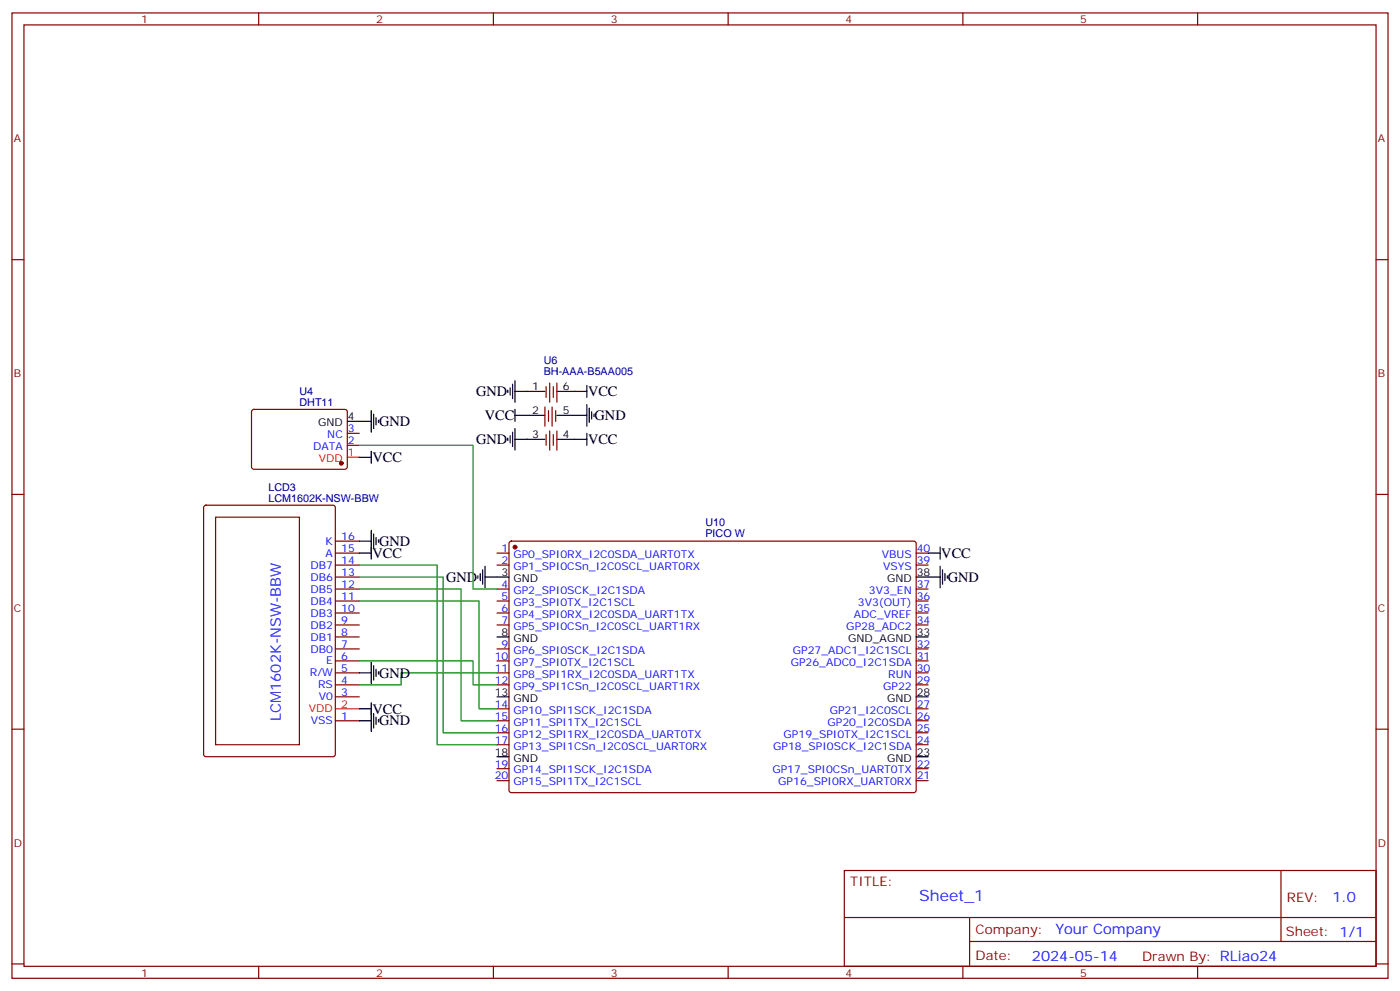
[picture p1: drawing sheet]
<svg xmlns="http://www.w3.org/2000/svg" width="412mm" height="292mm" viewBox="0 0 412 292" stroke-linecap="round" stroke-linejoin="round" font-family="sans-serif">
<g fill="none" stroke="#870000" stroke-width=".35">
<path d="M3.5 3.8h405.4v284.3h-405.4zM7.1 7.3h398.2v277.3h-398.2zM76.2 3.8v3.5M145.3 3.8v3.5M214.5 3.8v3.5M283.6 3.8v3.5M352.8 3.8v3.5M3.5 76.5h3.6M405.3 76.5h3.6M160.5 119.9v5.6M160.9 113.9v3.2M161.9 112.8v5.7"/>
<path d="M162.6 119.9v5.6M163 113.9v3.2M164 112.8v5.7M74.3 120.8l.5-.2h27.1l.4 .7-.1 16.5-.6 .4h-27.1l-.4-.7v-16.2zM102.3 131.2h3.5M102.3 127.6h3.5M160.9 128v3.2M161.6 120.9v3.2M161.9 126.9v5.7M163 128v3.2M163.7 120.9v3.2M164 126.9v5.7"/>
<path d="M3.5 145.6h3.6M60.2 149l.5-.2h37.4l.6 .4 .1 73-.5 .6-37.6 .1-.7-.5v-72.9zM63.5 152.3h24.7v67.1h-24.7zM98.8 159.4h7M150.2 159.6l.4-.2h118.8l.5 .7-.1 72.9-.6 .5-118.8-.1-.5-.6v-72.7zM405.3 145.6h3.6M98.8 177h7M98.8 173.5h7M98.8 170h7M98.8 166.4h7M98.8 162.9h7M146.4 177h3.5"/>
<path d="M146.4 173.5h3.5M146.4 166.4h3.5M146.4 162.9h3.5M269.9 177h3.5M269.9 173.5h3.5M269.9 166.4h3.5M269.9 162.9h3.5M98.8 198.2h7M98.8 194.7h7M98.8 191.1h7M98.8 187.6h7M98.8 184.1h7"/>
<path d="M98.8 180.6h7M146.4 198.2h3.5M146.4 194.7h3.5M146.4 191.1h3.5M146.4 184.1h3.5M146.4 180.6h3.5M269.9 198.2h3.5M269.9 194.7h3.5M269.9 191.1h3.5M269.9 184.1h3.5M269.9 180.6h3.5M3.5 214.8h3.6"/>
<path d="M98.8 212.3h7M98.8 205.2h7M98.8 201.7h7M146.4 212.3h3.5M146.4 201.7h3.5M146.4 208.8h3.5M146.4 215.8h3.5M146.4 219.4h3.5M269.9 212.3h3.5M269.9 201.7h3.5M269.9 208.8h3.5M269.9 215.8h3.5"/>
<path d="M269.9 219.4h3.5M405.3 214.8h3.6M146.4 226.4h3.5M146.4 229.9h3.5M269.9 226.4h3.5M269.9 229.9h3.5M248.7 256.4h156.6v28.2h-156.6zM377.3 256.4v20.9M248.7 270.2h156.5M285.6 277.3h119.6M285.6 270.2v14.2M3.5 283.9h3.6"/>
<path d="M76.2 284.6v3.5M145.3 284.6v3.5M214.5 284.6v3.5M283.6 284.6v3.5M352.8 284.6v3.5M405.3 283.9h3.6"/>
</g>
<g fill="#870000" stroke="#870000" stroke-width=".35">
<circle cx="100.5" cy="136.5" r=".53"/>
<circle cx="151.7" cy="161.1" r=".53"/>
</g>
<path d="M102.3 134.7h3.5M98.8 208.8h7" fill="none" stroke="#f00" stroke-width=".35"/>
<g fill="none" stroke="#000" stroke-width=".35">
<path d="M149.6 114.9v.7M150.3 114.2v2.1M151 113.2v4.2M151.7 115.3h8.8M151.7 112.1v6.4M164 115.3h8.9M172.9 113.5v3.6M172.9 119.2v6.3M102.3 124.1h7.1M105.8 134.7h3.6M109.4 120.9v6.4M109.4 132.9v3.6"/>
<path d="M110.1 122v4.2M110.8 123v2.2M111.5 123.8v.7M149.6 129v.8M150.3 128.3v2.2M151 127.3v4.2M151.7 129.4h8.8M151.7 122.3h8.8M151.7 120.6v3.5M151.7 126.2v6.4M164 129.4h8.9M164 122.3h8.9"/>
<path d="M172.9 127.6v3.6M173.6 120.2v4.3M174.3 121.3v2.1M175 122v.7M105.8 159.4h3.6M109.4 156.2v8.5M110.1 157.3v4.2M110.8 158.3v2.1M111.5 159v.7M105.8 162.9h3.6M140.8 169.6v.7M141.5 168.9v2.1"/>
<path d="M142.2 167.9v4.2M142.9 170h7M142.9 166.8v6.3M269.9 170h7M273.4 162.9h3.5M276.9 161.1v3.6M276.9 166.8v6.3M277.6 167.9v4.2M278.3 168.9v2.1M279 169.6v.7M105.8 198.2h3.6M109.4 195v6.4"/>
<path d="M110.1 196.1v4.2M110.8 197.1v2.1M111.5 197.8v.7M146.4 187.6h3.5M269.9 187.6h3.5M105.8 212.3h3.6M105.8 208.8h3.6M109.4 207v8.5M110.1 210.2v4.2M110.8 211.2v2.2M111.5 211.9v.8M146.4 205.2h3.5"/>
<path d="M269.9 205.2h3.5M146.4 222.9h3.5M269.9 222.9h3.5"/>
</g>
<path d="M105.8 131.2h33.5v42.3h7.1M105.8 177h35.3v31.8h5.3M105.8 173.5h30v38.8h10.6M105.8 170h24.7v45.8h15.9M105.8 166.4h23v53h17.6M105.8 194.7h33.5v7h7.1M146.4 198.2h-28.2v3.5h-12.4" fill="none" stroke="#008700" stroke-width=".35"/>
<text font-size="4.6" fill="#00f" x="270.8" y="265.4">Sheet_1</text>
<g font-size="4.2">
<text x="140.2" y="116.7">GND</text>
<text x="173.2" y="116.7">VCC</text>
<text x="111.7" y="125.5">GND</text>
<text x="142.8" y="123.8">VCC</text>
<text x="175.2" y="123.8">GND</text>
<text x="140.2" y="130.8">GND</text>
<text x="173.2" y="130.8">VCC</text>
<text x="109.7" y="136.1">VCC</text>
<text x="111.7" y="160.8">GND</text>
<text x="109.7" y="164.3">VCC</text>
<text x="277.3" y="164.3">VCC</text>
<text x="131.4" y="171.4">GND</text>
<text x="279.2" y="171.4">GND</text>
<text x="111.7" y="199.6">GND</text>
<text x="109.7" y="210.2">VCC</text>
<text x="111.7" y="213.7">GND</text>
</g>
<g font-size="4.2" fill="#00f">
<text x="82.7" y="212.3" transform="rotate(-90 82.7 212.3)">LCM1602K-NSW-BBW</text>
<text x="392.5" y="265.7">1.0</text>
<text x="310.9" y="275.2">Your Company</text>
<text x="304" y="283">2024-05-14</text>
</g>
<g font-size="3.9" fill="#800">
<text x="250.5" y="261">TITLE:</text>
<text x="379.1" y="265.7">REV:</text>
<text x="287.4" y="275.2">Company:</text>
<text x="378.7" y="275.8">Sheet: 1/1</text>
<text x="287.4" y="282.9">Date:</text>
<text x="336.4" y="282.9">Drawn By: RLiao24</text>
</g>
<g font-size="3.2" fill="#800">
<text x="41.6" y="6.8">1</text>
<text x="110.8" y="6.8">2</text>
<text x="179.9" y="6.8">3</text>
<text x="249.1" y="6.8">4</text>
<text x="318.2" y="6.8">5</text>
<text x="4.1" y="41.9">A</text>
<text x="405.9" y="41.9">A</text>
<text x="4.1" y="111.1">B</text>
<text x="405.9" y="111.1">B</text>
<text x="4.1" y="180.2">C</text>
<text x="405.9" y="180.2">C</text>
<text x="4.1" y="249.3">D</text>
<text x="405.9" y="249.3">D</text>
<text x="41.6" y="287.6">1</text>
<text x="110.8" y="287.6">2</text>
<text x="179.9" y="287.6">3</text>
<text x="249.1" y="287.6">4</text>
<text x="318.2" y="287.6">5</text>
</g>
<g font-size="3.2" fill="#000080">
<text x="160.2" y="107.4">U6</text>
<text x="160.2" y="110.5">BH-AAA-B5AA005</text>
<text x="88.2" y="119.5">DHT11</text>
<text x="88.2" y="116.3">U4</text>
<text x="79" y="147.7">LCM1602K-NSW-BBW</text>
<text x="79" y="144.6">LCD3</text>
<text x="207.8" y="155">U10</text>
<text x="207.8" y="158.2">PICO W</text>
</g>
<g font-size="3.2">
<text x="156.7" y="114.9">1</text>
<text x="165.8" y="114.9">6</text>
<text x="93.7" y="125.5">GND</text>
<text x="102.5" y="123.8">4</text>
<text x="156.7" y="122">2</text>
<text x="165.8" y="122">5</text>
<text x="156.7" y="129">3</text>
<text x="165.8" y="129">4</text>
<text x="147.7" y="169.6">3</text>
<text x="151.2" y="171.4">GND</text>
<text x="261.3" y="171.4">GND</text>
<text x="270.1" y="169.6">38</text>
<text x="147.7" y="187.3">8</text>
<text x="151.2" y="189">GND</text>
<text x="249.8" y="189">GND_AGND</text>
<text x="270.1" y="187.3">33</text>
<text x="145.7" y="204.9">13</text>
<text x="151.2" y="206.7">GND</text>
<text x="261.3" y="206.7">GND</text>
<text x="270.1" y="204.9">28</text>
<text x="145.7" y="222.5">18</text>
<text x="151.2" y="224.3">GND</text>
<text x="261.3" y="224.3">GND</text>
<text x="270.1" y="222.5">23</text>
</g>
<g font-size="3.2" fill="#00f">
<text x="96.4" y="129">NC</text>
<text x="102.5" y="130.8">2</text>
<text x="102.5" y="127.3">3</text>
<text x="92.3" y="132.6">DATA</text>
<text x="95.9" y="160.4">K</text>
<text x="100.5" y="159">16</text>
<text x="91.4" y="167.5">DB7</text>
<text x="95.9" y="164">A</text>
<text x="100.5" y="166.1">14</text>
<text x="100.5" y="162.6">15</text>
<text x="147.7" y="162.6">1</text>
<text x="147.7" y="166.1">2</text>
<text x="151.2" y="164.3">GP0_SPI0RX_I2C0SDA_UART0TX</text>
<text x="151.2" y="167.9">GP1_SPI0CSn_I2C0SCL_UART0RX</text>
<text x="259.7" y="164.3">VBUS</text>
<text x="260.1" y="167.9">VSYS</text>
<text x="270.1" y="166.1">39</text>
<text x="270.1" y="162.6">40</text>
<text x="91.4" y="171">DB6</text>
<text x="100.5" y="173.1">12</text>
<text x="100.5" y="169.6">13</text>
<text x="147.7" y="173.1">4</text>
<text x="270.1" y="173.1">37</text>
<text x="91.4" y="178.1">DB4</text>
<text x="91.4" y="174.6">DB5</text>
<text x="100.5" y="176.7">11</text>
<text x="147.7" y="176.7">5</text>
<text x="151.2" y="174.9">GP2_SPI0SCK_I2C1SDA</text>
<text x="151.2" y="178.4">GP3_SPI0TX_I2C1SCL</text>
<text x="252.7" y="178.4">3V3(OUT)</text>
<text x="256" y="174.9">3V3_EN</text>
<text x="270.1" y="176.7">36</text>
<text x="91.4" y="185.1">DB2</text>
<text x="91.4" y="181.6">DB3</text>
<text x="100.5" y="183.7">9</text>
<text x="100.5" y="180.2">10</text>
<text x="147.7" y="180.2">6</text>
<text x="147.7" y="183.7">7</text>
<text x="151.2" y="182">GP4_SPI0RX_I2C0SDA_UART1TX</text>
<text x="151.2" y="185.5">GP5_SPI0CSn_I2C0SCL_UART1RX</text>
<text x="249.3" y="185.5">GP28_ADC2</text>
<text x="251.5" y="182">ADC_VREF</text>
<text x="270.1" y="183.7">34</text>
<text x="270.1" y="180.2">35</text>
<text x="91.4" y="188.7">DB1</text>
<text x="100.5" y="190.8">7</text>
<text x="100.5" y="187.3">8</text>
<text x="147.7" y="190.8">9</text>
<text x="270.1" y="190.8">32</text>
<text x="91.4" y="192.2">DB0</text>
<text x="96.1" y="195.7">E</text>
<text x="100.5" y="197.8">5</text>
<text x="100.5" y="194.3">6</text>
<text x="145.7" y="194.3">10</text>
<text x="145.7" y="197.8">11</text>
<text x="151.2" y="192.5">GP6_SPI0SCK_I2C1SDA</text>
<text x="151.2" y="196.1">GP7_SPI0TX_I2C1SCL</text>
<text x="232.9" y="196.1">GP26_ADC0_I2C1SDA</text>
<text x="233.6" y="192.5">GP27_ADC1_I2C1SCL</text>
<text x="270.1" y="197.8">30</text>
<text x="270.1" y="194.3">31</text>
<text x="91.3" y="199.2">R/W</text>
<text x="93.7" y="202.8">RS</text>
<text x="100.5" y="201.4">4</text>
<text x="145.7" y="201.4">12</text>
<text x="151.2" y="199.6">GP8_SPI1RX_I2C0SDA_UART1TX</text>
<text x="151.2" y="203.1">GP9_SPI1CSn_I2C0SCL_UART1RX</text>
<text x="260.2" y="203.1">GP22</text>
<text x="261.7" y="199.6">RUN</text>
<text x="270.1" y="201.4">29</text>
<text x="93.9" y="206.3">V0</text>
<text x="100.5" y="204.9">3</text>
<text x="145.7" y="208.4">14</text>
<text x="270.1" y="208.4">27</text>
<text x="91.6" y="213.4">VSS</text>
<text x="100.5" y="211.9">1</text>
<text x="145.7" y="211.9">15</text>
<text x="145.7" y="215.5">16</text>
<text x="151.2" y="210.2">GP10_SPI1SCK_I2C1SDA</text>
<text x="151.2" y="213.7">GP11_SPI1TX_I2C1SCL</text>
<text x="243.8" y="213.7">GP20_I2C0SDA</text>
<text x="244.4" y="210.2">GP21_I2C0SCL</text>
<text x="270.1" y="215.5">25</text>
<text x="270.1" y="211.9">26</text>
<text x="145.7" y="219">17</text>
<text x="151.2" y="217.2">GP12_SPI1RX_I2C0SDA_UART0TX</text>
<text x="151.2" y="220.8">GP13_SPI1CSn_I2C0SCL_UART0RX</text>
<text x="227.8" y="220.8">GP18_SPI0SCK_I2C1SDA</text>
<text x="230.8" y="217.2">GP19_SPI0TX_I2C1SCL</text>
<text x="270.1" y="219">24</text>
<text x="145.7" y="226.1">19</text>
<text x="151.2" y="227.8">GP14_SPI1SCK_I2C1SDA</text>
<text x="227.5" y="227.8">GP17_SPI0CSn_UART0TX</text>
<text x="270.1" y="226.1">22</text>
<text x="145.7" y="229.6">20</text>
<text x="151.2" y="231.4">GP15_SPI1TX_I2C1SCL</text>
<text x="229.3" y="231.4">GP16_SPI0RX_UART0RX</text>
<text x="270.1" y="229.6">21</text>
</g>
<g font-size="3.2" fill="#f00">
<text x="93.9" y="136.1">VDD</text>
<text x="102.5" y="134.3">1</text>
<text x="91" y="209.8">VDD</text>
<text x="100.5" y="208.4">2</text>
</g>
</svg>
